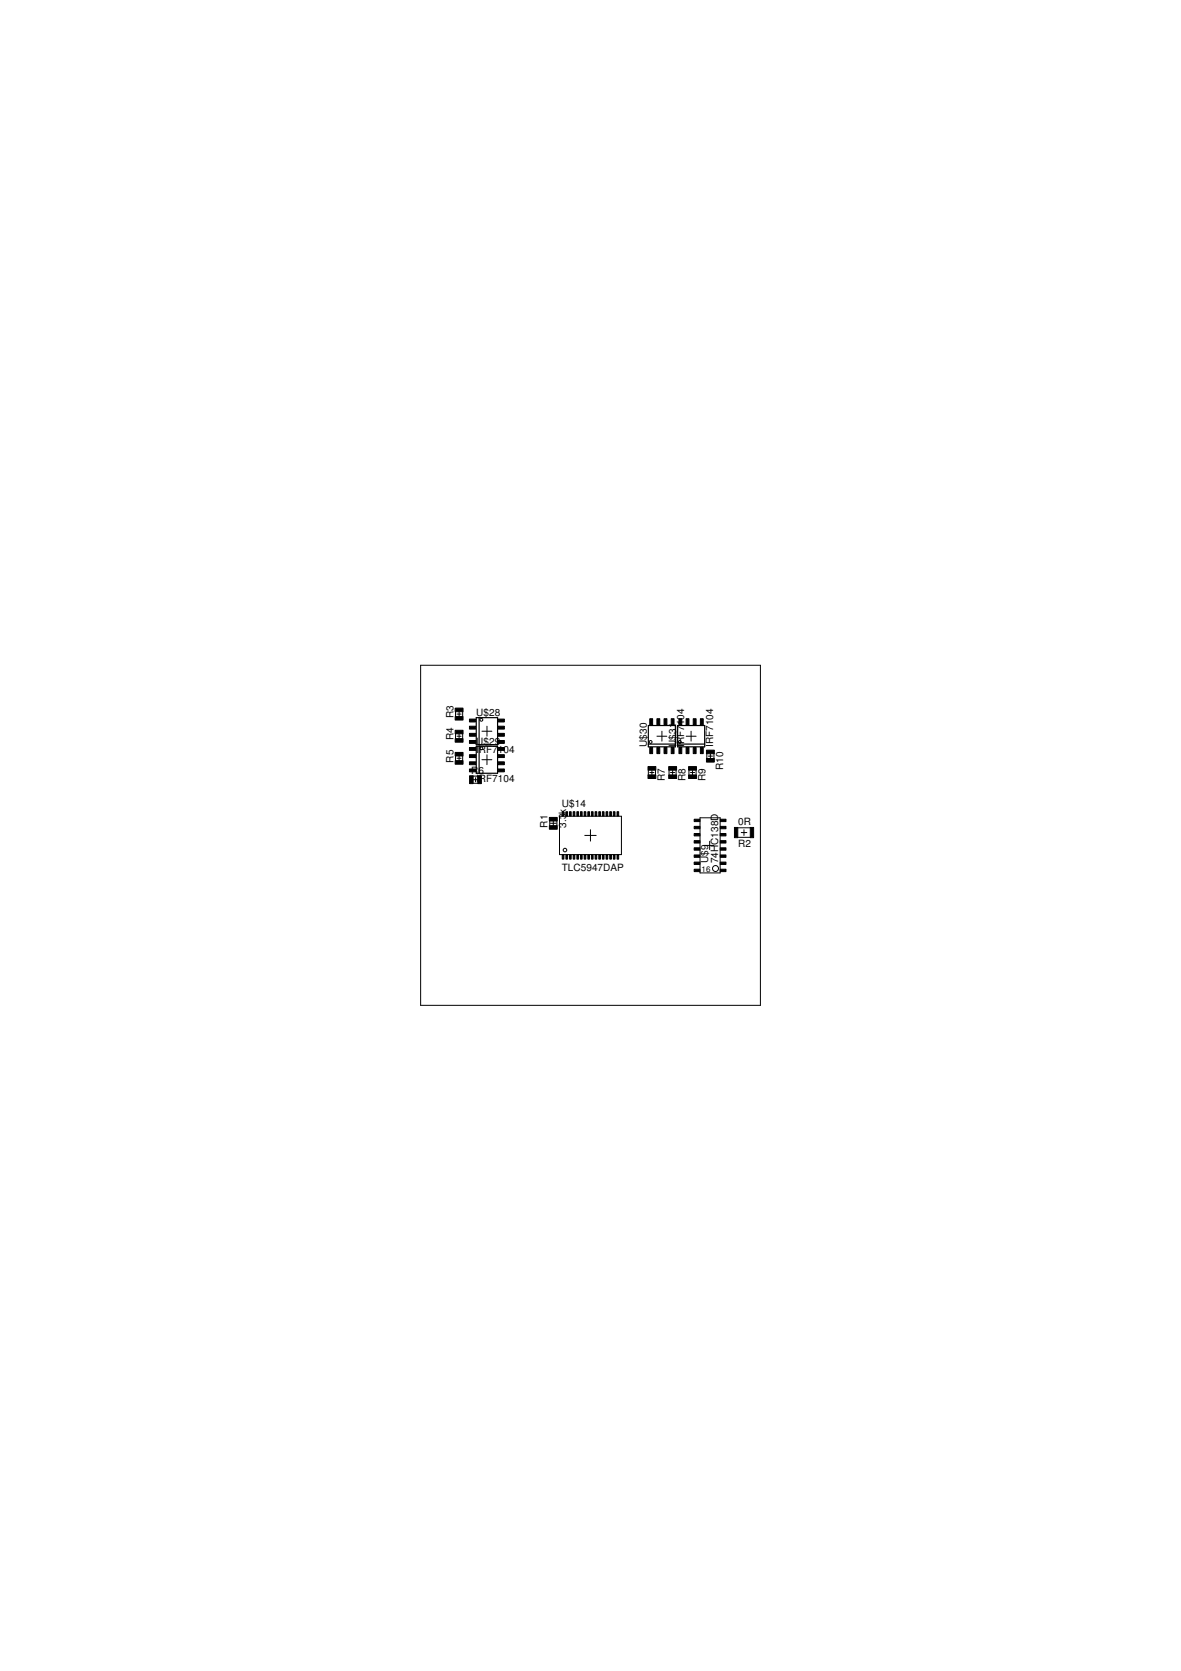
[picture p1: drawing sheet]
<svg xmlns="http://www.w3.org/2000/svg" width="210mm" height="297mm" viewBox="0 0 210 297" stroke-linecap="round" stroke-linejoin="round" font-family="sans-serif">
<g fill="none" stroke="#000" stroke-width=".18">
<path d="M74.8 118.3h60.3v60.4h-60.3zM81 126.5v.8M81 130.5v.8M81 134.4v.8M81.2 130.9h.8M81.2 126.9h.8M81.2 134.8h.8M81.6 126.6v.7M81.6 130.5v.7M81.6 134.4v.8M82.2 126.5v.8M82.2 130.5v.8"/>
<path d="M82.2 134.4v.8M84.1 138h.8M84.1 139.2h.8M84.1 138.6h.8M84.5 138.2v.8M85.7 130h1.7M85.7 135h1.7M86.6 129.1v1.8M86.6 134.2v1.7M115.2 136.9v.9M115.5 137.3h.7M115.9 137v.7"/>
<path d="M116.5 136.9v.9M116.8 130.9h1.7M117.6 130v1.7M118.9 136.9v.9M119.2 137.3h.7M119.5 137v.7M120.2 136.9v.9M122 130.9h1.7M122.4 136.9v.9M122.7 137.3h.8M122.8 130v1.7M123.1 137v.7"/>
<path d="M123.7 136.9v.9M125.6 134v.8M125.9 134.4h.7M126.3 134v.8M126.9 134v.8M97.7 145.9v.8M97.8 146.3h1M98.3 145.8v1.1M99 145.9v.8M99.4 145.1h11v6.8h-11zM103.9 148.5h2.1M104.9 147.5v2"/>
<path d="M124.4 145.4h3.6v9.8h-3.6zM125.4 150.3h1.5M126.1 149.5v1.5M131.1 148.8h2.3M131.1 147.2h2.3M131.7 148h1M132.2 147.5v1"/>
<circle cx="85.6" cy="128" r=".25"/>
<circle cx="85.6" cy="133" r=".25"/>
<circle cx="115.6" cy="131.9" r=".25"/>
<circle cx="120.8" cy="131.9" r=".25"/>
<circle cx="100.4" cy="151.1" r=".32"/>
<circle cx="127.2" cy="154.4" r=".53"/>
</g>
<g fill="#000" stroke="#000" stroke-width=".18">
<path d="M80.9 125.9h1.4v.6h-1.4zM80.9 127.4h1.4v.6h-1.4zM80.9 129.8h1.4v.7h-1.4zM80.9 131.3h1.4v.6h-1.4zM80.9 133.8h1.4v.6h-1.4zM80.9 135.2h1.4v.6h-1.4zM83.5 137.9h.6v1.4h-.6zM83.4 127.8h1.1v.5h-1.1zM83.4 129.1h1.1v.5h-1.1zM83.4 130.4h1.1v.5h-1.1zM83.4 131.6h1.1v.5h-1.1zM83.4 132.9h1.1v.5h-1.1z"/>
<path d="M83.4 134.2h1.1v.5h-1.1zM83.4 135.4h1.1v.5h-1.1zM83.4 136.7h1.1v.5h-1.1zM84.9 137.9h.7v1.4h-.7zM88.5 131.6h1.1v.5h-1.1zM88.5 130.4h1.1v.5h-1.1zM88.5 129.1h1.1v.5h-1.1zM88.5 127.8h1.1v.5h-1.1zM88.5 136.7h1.1v.5h-1.1zM88.5 135.4h1.1v.5h-1.1zM88.5 134.2h1.1v.5h-1.1zM88.5 132.9h1.1v.5h-1.1z"/>
<path d="M115.5 132.9h.5v1.1h-.5zM115.5 127.8h.5v1.1h-.5zM115.2 137.8h1.4v.6h-1.4zM115.2 136.3h1.4v.6h-1.4zM116.8 132.9h.5v1.1h-.5zM116.8 127.8h.5v1.1h-.5zM118 132.9h.5v1.1h-.5zM118 127.8h.5v1.1h-.5zM119.3 132.9h.5v1.1h-.5zM119.3 127.8h.5v1.1h-.5zM118.9 137.8h1.3v.6h-1.3zM118.9 136.3h1.3v.6h-1.3z"/>
<path d="M120.7 132.9h.5v1.1h-.5zM120.7 127.8h.5v1.1h-.5zM121.9 132.9h.5v1.1h-.5zM121.9 127.8h.5v1.1h-.5zM123.2 132.9h.5v1.1h-.5zM123.2 127.8h.5v1.1h-.5zM122.4 137.8h1.4v.6h-1.4zM122.4 136.3h1.4v.6h-1.4zM124.5 132.9h.5v1.1h-.5zM124.5 127.8h.5v1.1h-.5zM125.6 134.8h1.4v.7h-1.4zM125.6 133.3h1.4v.7h-1.4z"/>
<path d="M97.6 145.3h1.4v.6h-1.4zM97.6 146.8h1.4v.6h-1.4zM99.9 152h.3v.7h-.3zM99.9 144.3h.3v.8h-.3zM100.6 152h.3v.7h-.3zM100.6 144.3h.3v.8h-.3zM101.2 152h.3v.7h-.3zM101.2 144.3h.3v.8h-.3zM101.9 152h.3v.7h-.3zM101.9 144.3h.3v.8h-.3zM102.5 152h.3v.7h-.3zM102.5 144.3h.3v.8h-.3z"/>
<path d="M103.2 152h.3v.7h-.3zM103.2 144.3h.3v.8h-.3zM103.8 152h.3v.7h-.3zM103.8 144.3h.3v.8h-.3zM104.5 152h.3v.7h-.3zM104.5 144.3h.3v.8h-.3zM105.1 152h.3v.7h-.3zM105.1 144.3h.3v.8h-.3zM105.8 152h.3v.7h-.3zM105.8 144.3h.3v.8h-.3zM106.4 152h.3v.7h-.3zM106.4 144.3h.3v.8h-.3z"/>
<path d="M107.1 152h.3v.7h-.3zM107.1 144.3h.3v.8h-.3zM107.7 152h.3v.7h-.3zM107.7 144.3h.3v.8h-.3zM108.4 152h.3v.7h-.3zM108.4 144.3h.3v.8h-.3zM109 152h.3v.7h-.3zM109 144.3h.3v.8h-.3zM109.7 152h.3v.7h-.3zM109.7 144.3h.3v.8h-.3zM123.4 145.6h1v.4h-1zM123.4 146.9h1v.4h-1z"/>
<path d="M123.4 148.2h1v.4h-1zM123.4 149.4h1v.5h-1zM123.4 150.7h1v.4h-1zM123.4 152h1v.4h-1zM123.4 153.2h1v.5h-1zM123.4 154.5h1v.4h-1zM128 154.5h1v.4h-1zM128 153.2h1v.5h-1zM128 152h1v.4h-1zM128 150.7h1v.4h-1zM128 149.4h1v.5h-1zM128 148.2h1v.4h-1z"/>
<path d="M128 146.9h1v.4h-1zM128 145.6h1v.4h-1zM130.5 147.1h.6v1.8h-.6zM133.3 147.1h.6v1.8h-.6z"/>
</g>
<path d="M84.6 127.6h3.8v4.8h-3.8zM84.6 132.7h3.8v4.8h-3.8zM85.2 127.6v4.8M85.2 132.7v4.8M115.2 129h4.8v3.8h-4.8zM115.2 132.3h4.8M120.4 129h4.8v3.8h-4.8zM120.4 132.3h4.8" fill="none" stroke="#000" stroke-width=".21"/>
<g font-size="1.8">
<text x="80.6" y="131.6" transform="rotate(-90 80.6 131.6)">R4</text>
<text x="80.6" y="127.7" transform="rotate(-90 80.6 127.7)">R3</text>
<text x="84.6" y="127.3">U$28</text>
<text x="121.6" y="128.9" transform="rotate(-90 121.6 128.9)">104</text>
<text x="80.6" y="135.6" transform="rotate(-90 80.6 135.6)">R5</text>
<text x="83.7" y="137.6">R6</text>
<text x="84.6" y="132.4">U$29</text>
<text x="84.6" y="133.9">I</text>
<text x="85.1" y="133.9">RF7</text>
<text x="88.5" y="133.9">104</text>
<text x="115" y="132.8" transform="rotate(-90 115 132.8)">U$30</text>
<text x="120.2" y="132.8" transform="rotate(-90 120.2 132.8)">U$31</text>
<text x="121.6" y="132.8" transform="rotate(-90 121.6 132.8)">I</text>
<text x="121.6" y="132.3" transform="rotate(-90 121.6 132.3)">RF7</text>
<text x="126.8" y="132.8" transform="rotate(-90 126.8 132.8)">IRF7104</text>
<text x="128.6" y="136.9" transform="rotate(-90 128.6 136.9)">R10</text>
<text x="84.6" y="139">IRF7104</text>
<text x="99.9" y="143.4">U$14</text>
<text x="118.1" y="138.9" transform="rotate(-90 118.1 138.9)">R7</text>
<text x="121.8" y="138.9" transform="rotate(-90 121.8 138.9)">R8</text>
<text x="125.4" y="138.9" transform="rotate(-90 125.4 138.9)">R9</text>
<text x="97.3" y="147.1" transform="rotate(-90 97.3 147.1)">R1</text>
<text x="100.6" y="147.1" transform="rotate(-90 100.6 147.1)">3.3</text>
<text x="100.6" y="144.6" transform="rotate(-90 100.6 144.6)">k</text>
<text x="131.2" y="146.7">0R</text>
<text x="99.9" y="154.9">TLC5947DAP</text>
<text x="125.9" y="153.5" transform="rotate(-90 125.9 153.5)">U$9</text>
<text x="127.7" y="153.5" transform="rotate(-90 127.7 153.5)">74HC138D</text>
<text x="131.2" y="150.5">R2</text>
</g>
<text font-size="1.4" x="124.7" y="155">16</text>
</svg>
